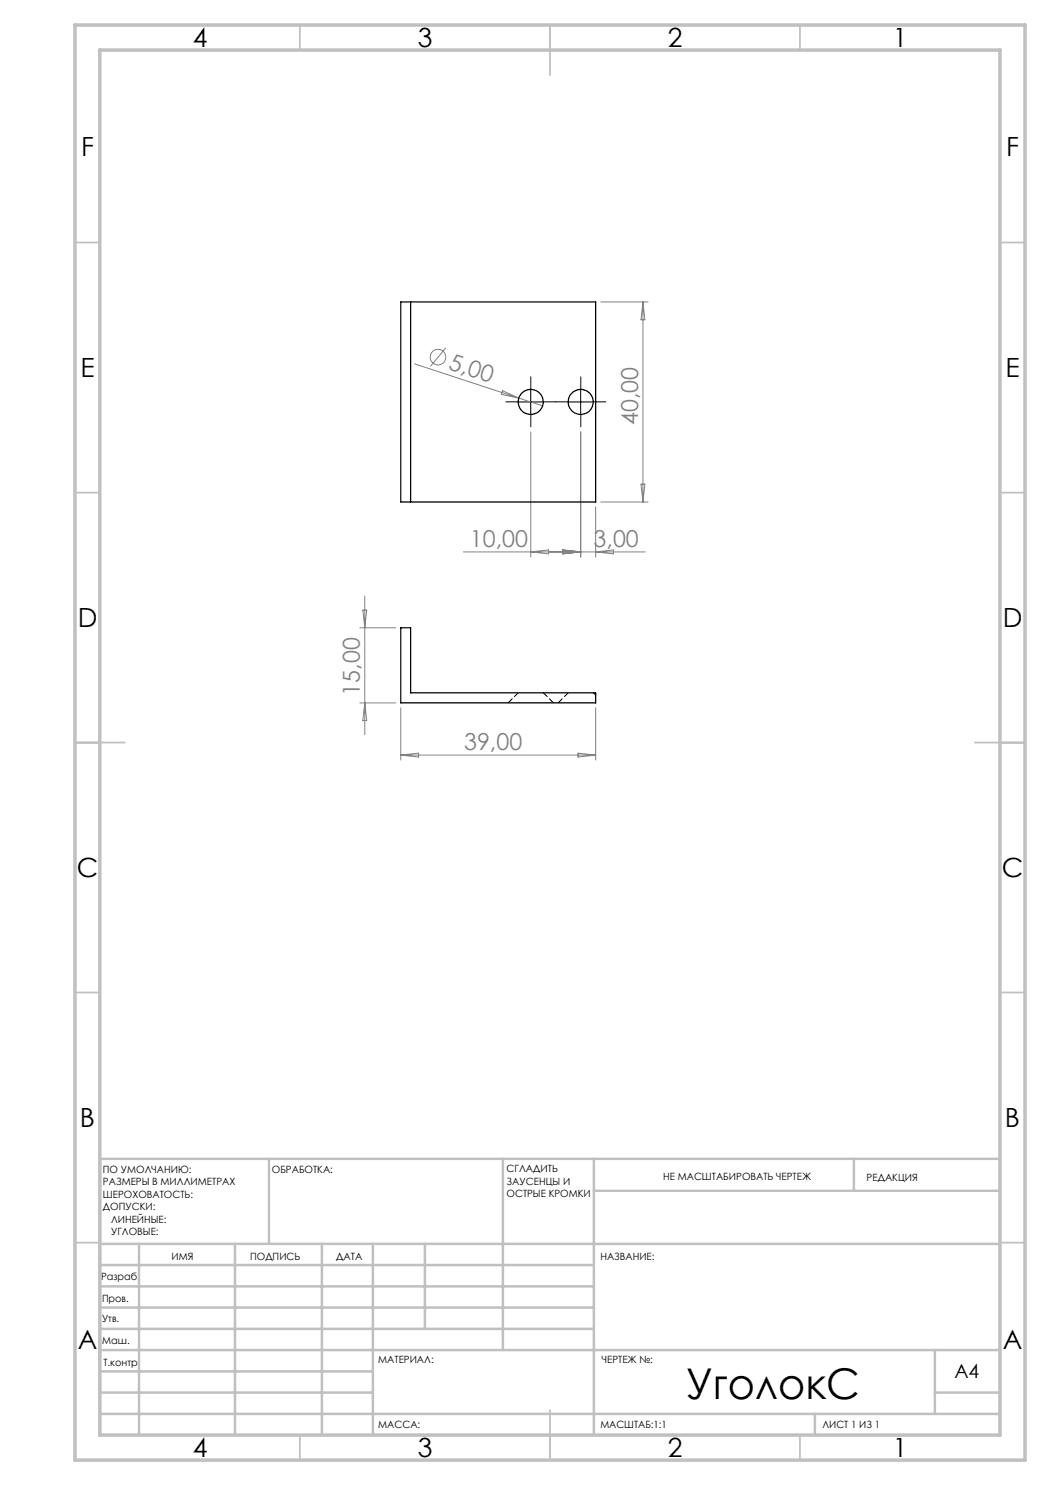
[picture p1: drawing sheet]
<svg xmlns="http://www.w3.org/2000/svg" width="210mm" height="297mm" viewBox="0 0 210 297" stroke-linecap="round" stroke-linejoin="round" font-family="sans-serif">
<g fill="none" stroke="#808080" stroke-width=".2">
<path d="M82.9 72.8l20.9 6.8M89.1 69.6l-3 3.7M100.5 78.1l3.3 1.5-3.5-.7zM103.8 79.6l4.7 1.6M120.2 60.4h9.4M128.6 60.4v40M128.6 60.4l.4 3.6h-.8zM106.2 86.4v25M116.1 86.4v25M128.2 96.8h.8l-.4 3.6zM73 119.2v27.7M92.7 110.4h36.3"/>
<path d="M106.2 110.4l3.5-.4v.8zM112.6 110l3.5 .4-3.5 .4zM119.1 101.4v10M119.1 110.4l3.6-.4v.8zM120.2 100.4h9.4M72 125.6h7.1M72.6 122h.7l-.3 3.6zM72 140.6h7.1M73 140.6l.3 3.5h-.7zM80.2 141.6v10.4M80.2 151h38.9M80.2 151l3.5-.4v.8z"/>
<path d="M115.6 150.6l3.5 .4-3.5 .4zM119.1 141.6v10.4"/>
<circle cx="87.6" cy="71.4" r="1.56"/>
</g>
<path d="M106.2 77.9v-2.5M116.2 77.9v-2.5M103.7 80.4h-2.5M106.2 82.9v2.5M108.7 80.4h2.5M113.7 80.4h-2.5M116.2 82.9v2.5M118.7 80.4h2.5" fill="none" stroke="#000" stroke-width=".2" stroke-dasharray="15.2 1.3 1.3 1.3"/>
<path d="M106.2 77.9v5M116.1 77.9v5M103.6 80.4h5.1M113.6 80.4h5" fill="none" stroke="#000" stroke-width=".2"/>
<g fill="none" stroke="#c0c0c0" stroke-width=".35">
<path d="M60 5v5M110 5v10M160 5v5M15 48.5h5M200 48.5h5M15 98.5h5M200 98.5h5M15 148.5h10M195 148.5h10M15 198.5h5M200 198.5h5M15 248.5h5"/>
<path d="M200 248.5h5M60 287v5M110 282v10M160 287v5"/>
</g>
<g fill="none" stroke="#c0c0c0" stroke-width=".5">
<path d="M53.8 231.8v17M100.6 231.8v38.2M118.8 231.8v55.2M118.8 238.2h81.2M170.8 231.8v6.4M200 231.8h-180v55.2M20 248.8h180M20 257.3h98.8M20 253h98.8M27.8 248.8v38.2M47 248.8v38.2M64.4 248.8v38.2"/>
<path d="M74.6 248.8v38.2M85 248.8v17M20 265.8h98.8M20 261.5h98.8M20 278.5h54.6M20 274.3h54.6M20 270h180M187 278.5h13M187 270v12.8M20 282.8h180M163 282.8v4.2"/>
</g>
<path d="M15 5h190v287h-190zM20 10h180v277h-180z" fill="none" stroke="#c0c0c0" stroke-width=".7"/>
<g fill="none" stroke="#000" stroke-width=".25">
<path d="M80.2 60.4h38.9v40h-38.9zM82.1 60.4v40M80.2 125.6h1.9v13h37v2h-38.9z"/>
<circle cx="106.2" cy="80.4" r="2.51"/>
<circle cx="116.1" cy="80.4" r="2.51"/>
</g>
<path d="M103.7 138.5l-2 2M113.7 138.5l-2 2M110.7 140.5l-2-2" fill="none" stroke="#000" stroke-width=".2" stroke-dasharray="1.3 .6" stroke-dashoffset=".2"/>
<path d="M119.2 139l-.5-.5" fill="none" stroke="#000" stroke-width=".2" stroke-dasharray="1.3 .6" stroke-dashoffset=".4"/>
<text font-size="8.5" x="137.2" y="279.7">УголокС</text>
<g font-size="5.3">
<text x="38.5" y="9.5">4</text>
<text x="83.5" y="9.5">3</text>
<text x="133.6" y="9.5">2</text>
<text x="178.6" y="9.5">1</text>
<text x="16.2" y="31.2">F</text>
<text x="201.2" y="31.2">F</text>
<text x="16.1" y="75.5">E</text>
<text x="201.1" y="75.5">E</text>
<text x="15.5" y="125.5">D</text>
<text x="200.5" y="125.5">D</text>
<text x="15.4" y="175.5">C</text>
<text x="200.4" y="175.5">C</text>
<text x="16" y="225.5">B</text>
<text x="201" y="225.5">B</text>
<text x="15.5" y="269.8">A</text>
<text x="200.5" y="269.8">A</text>
<text x="38.5" y="291.5">4</text>
<text x="83.5" y="291.5">3</text>
<text x="133.6" y="291.5">2</text>
<text x="178.6" y="291.5">1</text>
</g>
<g font-size="4.7" fill="#808080">
<text x="89.5" y="73.8" transform="rotate(18 89.5 73.8)">5,00</text>
<text x="127.6" y="85" transform="rotate(-90 127.6 85)">40,00</text>
<text x="94" y="109.4">10,00</text>
<text x="118.7" y="109.4">3,00</text>
<text x="72" y="139.1" transform="rotate(-90 72 139.1)">15,00</text>
<text x="92.8" y="150">39,00</text>
</g>
<text font-size="3.9" x="190.9" y="275.5">A4</text>
<g font-size="2">
<text x="20.6" y="234.6">ПО УМОЛЧАНИЮ:</text>
<text x="20.6" y="237.1">РАЗМЕРЫ В МИЛЛИМЕТРАХ</text>
<text x="20.6" y="239.6">ШЕРОХОВАТОСТЬ:</text>
<text x="54.4" y="234.6">ОБРАБОТКА:</text>
<text x="101.3" y="234.5">СГЛАДИТЬ</text>
<text x="101.3" y="237">ЗАУСЕНЦЫ И</text>
<text x="101.3" y="239.5">ОСТРЫЕ КРОМКИ</text>
<text x="132.6" y="236">НЕ МАСШТАБИРОВАТЬ ЧЕРТЕЖ</text>
<text x="173.3" y="236.2">РЕДАКЦИЯ</text>
<text x="20.6" y="242.1">ДОПУСКИ:</text>
<text x="22.2" y="244.6">ЛИНЕЙНЫЕ:</text>
<text x="22.2" y="247.1">УГЛОВЫЕ:</text>
<text x="34.3" y="252">ИМЯ</text>
<text x="50" y="251.9">ПОДПИСЬ</text>
<text x="67.2" y="251.9">ДАТА</text>
<text x="120.1" y="251.9">НАЗВАНИЕ:</text>
<text x="20.2" y="256.1">Разраб.</text>
<text x="20.4" y="260.3">Пров.</text>
<text x="20.4" y="264.4">Утв.</text>
<text x="20.5" y="268.8">Маш.</text>
<text x="20.7" y="273.1">Т.контр</text>
<text x="75.6" y="272.5">МАТЕРИАЛ:</text>
<text x="120.4" y="272.5">ЧЕРТЕЖ №:</text>
<text x="75.6" y="285.5">МАССА:</text>
<text x="120.1" y="285.6">МАСШТАБ:1:1</text>
<text x="164.5" y="285.6">ЛИСТ 1 ИЗ 1</text>
</g>
</svg>
